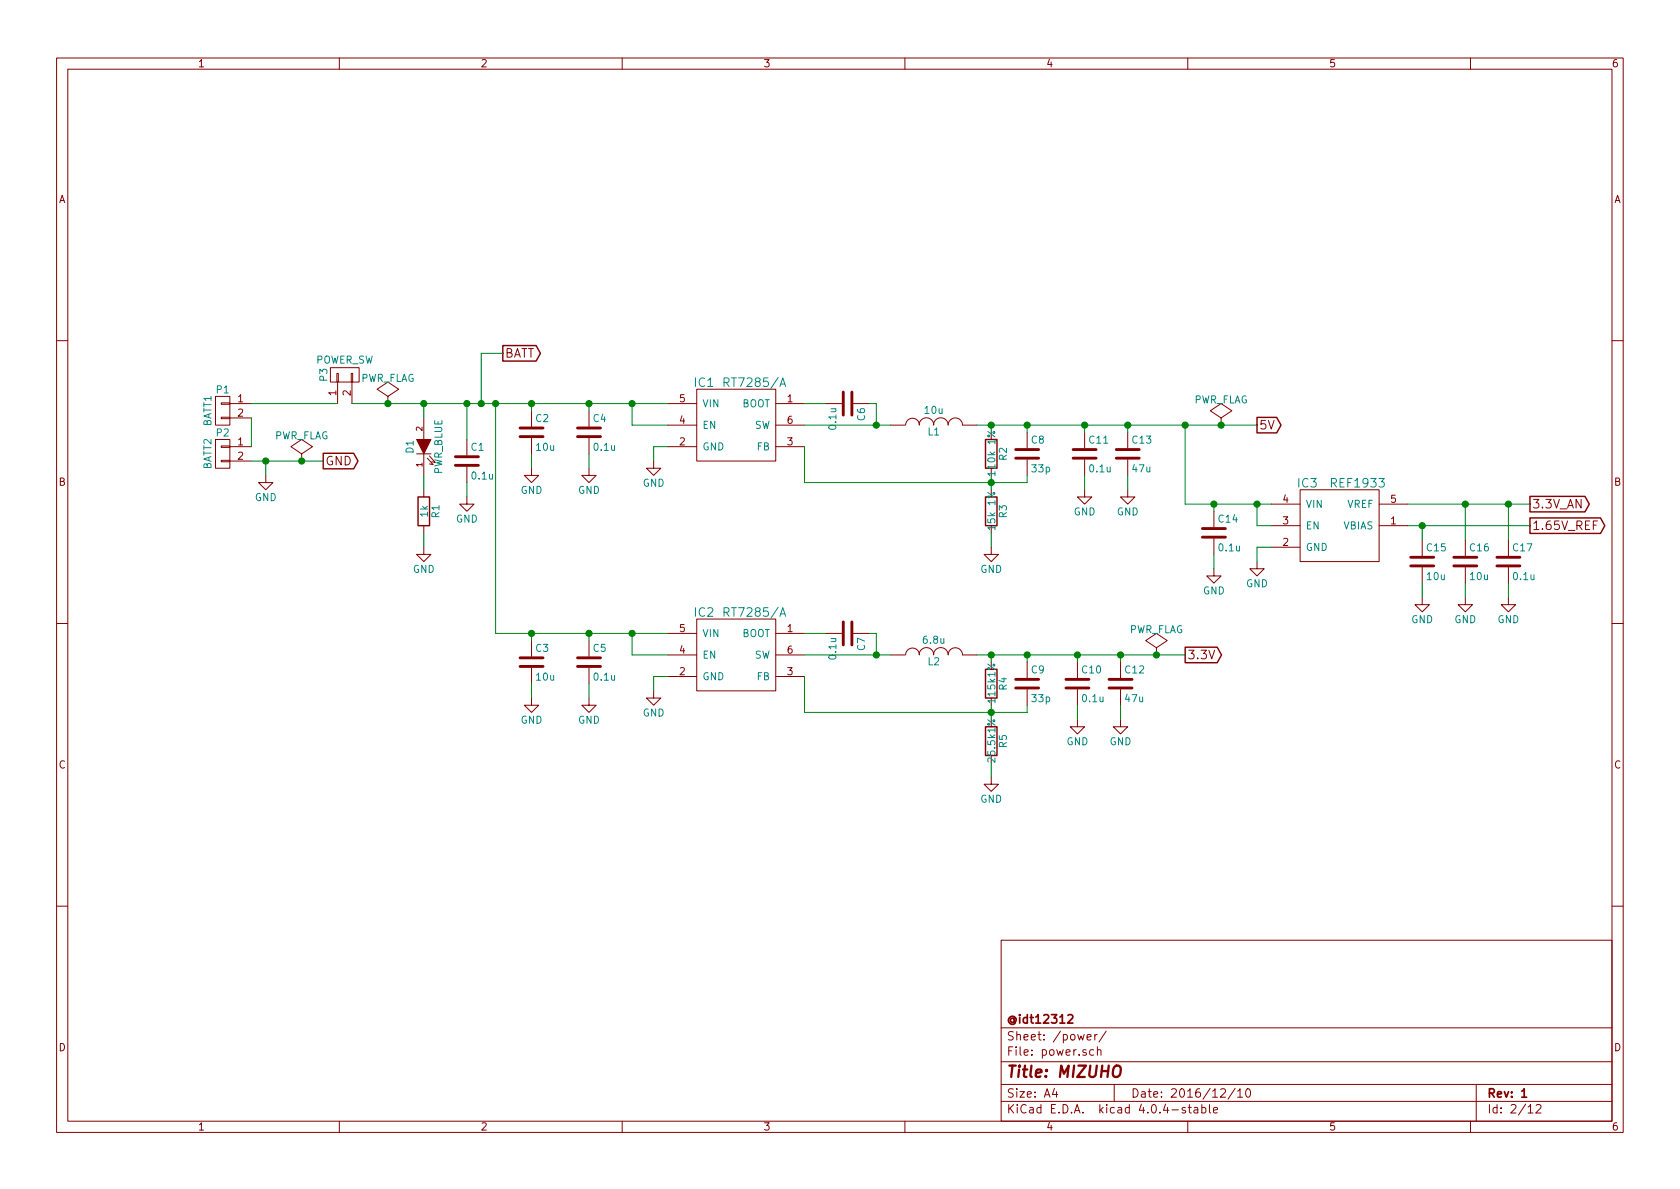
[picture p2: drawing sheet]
EESchema Schematic File Version 2
LIBS:74xgxx
LIBS:74xx
LIBS:ac-dc
LIBS:actel
LIBS:adc-dac
LIBS:Altera
LIBS:analog_devices
LIBS:analog_switches
LIBS:atmel
LIBS:audio
LIBS:battery_management
LIBS:bbd
LIBS:brooktre
LIBS:cmos_ieee
LIBS:cmos4000
LIBS:conn
LIBS:contrib
LIBS:cypress
LIBS:dc-dc
LIBS:device
LIBS:digital-audio
LIBS:diode
LIBS:display
LIBS:dsp
LIBS:elec-unifil
LIBS:ESD_Protection
LIBS:ftdi
LIBS:gennum
LIBS:graphic
LIBS:hc11
LIBS:intel
LIBS:interface
LIBS:ir
LIBS:Lattice
LIBS:linear
LIBS:logo
LIBS:maxim
LIBS:memory
LIBS:microchip_dspic33dsc
LIBS:microchip_pic10mcu
LIBS:microchip_pic12mcu
LIBS:microchip_pic16mcu
LIBS:microchip_pic18mcu
LIBS:microchip_pic32mcu
LIBS:microchip
LIBS:microcontrollers
LIBS:motor_drivers
LIBS:motorola
LIBS:msp430
LIBS:nordicsemi
LIBS:nxp_armmcu
LIBS:onsemi
LIBS:opto
LIBS:Oscillators
LIBS:philips
LIBS:Power_Management
LIBS:power
LIBS:powerint
LIBS:pspice
LIBS:references
LIBS:regul
LIBS:relays
LIBS:rfcom
LIBS:sensors
LIBS:silabs
LIBS:siliconi
LIBS:stm8
LIBS:stm32
LIBS:supertex
LIBS:switches
LIBS:texas
LIBS:transf
LIBS:transistors
LIBS:ttl_ieee
LIBS:valves
LIBS:video
LIBS:Worldsemi
LIBS:Xicor
LIBS:xilinx
LIBS:Zilog
LIBS:micromouse2016
LIBS:micromouse2016-cache
EELAYER 25 0
EELAYER END
$Descr A4 11693 8268
encoding utf-8
Sheet 2 12
Title "MIZUHO"
Date "2016/12/10"
Rev "1"
Comp "@idt12312"
Comment1 ""
Comment2 ""
Comment3 ""
Comment4 ""
$EndDescr
$Comp
L RT7285/A IC1
U 1 1
P 5100 2950
F 0 "IC1" H 4900 3250 60  0000 C CNN
F 1 "RT7285/A" H 5250 3250 60  0000 C CNN
F 2 "TO_SOT_Packages_SMD:SOT-23-6" H 5100 2950 60  0001 C CNN
F 3 "" H 5100 2950 60  0001 C CNN
	1    5100 2950
	1    0    0    -1  
$EndComp
$Comp
L C C6
U 1 1
P 5900 2800
F 0 "C6" H 5925 2900 50  0000 L CNN
F 1 "0.1u" H 5925 2700 50  0000 L CNN
F 2 "Capacitors_SMD:C_0603" H 5938 2650 50  0001 C CNN
F 3 "" H 5900 2800 50  0000 C CNN
	1    5900 2800
	0    1    1    0   
$EndComp
$Comp
L INDUCTOR L1
U 1 1
P 6500 2950
F 0 "L1" V 6450 2950 50  0000 C CNN
F 1 "10u" V 6600 2950 50  0000 C CNN
F 2 "Resistors_SMD:R_0805" H 6500 2950 50  0001 C CNN
F 3 "" H 6500 2950 50  0000 C CNN
	1    6500 2950
	0    -1   -1   0   
$EndComp
$Comp
L R R2
U 1 1
P 6900 3150
F 0 "R2" V 6980 3150 50  0000 C CNN
F 1 "110k 1%" V 6900 3150 50  0000 C CNN
F 2 "Resistors_SMD:R_0603" V 6830 3150 50  0001 C CNN
F 3 "" H 6900 3150 50  0000 C CNN
	1    6900 3150
	1    0    0    -1  
$EndComp
$Comp
L R R3
U 1 1
P 6900 3550
F 0 "R3" V 6980 3550 50  0000 C CNN
F 1 "15k 1%" V 6900 3550 50  0000 C CNN
F 2 "Resistors_SMD:R_0603" V 6830 3550 50  0001 C CNN
F 3 "" H 6900 3550 50  0000 C CNN
	1    6900 3550
	1    0    0    -1  
$EndComp
$Comp
L GND #PWR01
U 1 1
P 6900 3800
F 0 "#PWR01" H 6900 3550 50  0001 C CNN
F 1 "GND" H 6900 3650 50  0000 C CNN
F 2 "" H 6900 3800 50  0000 C CNN
F 3 "" H 6900 3800 50  0000 C CNN
	1    6900 3800
	1    0    0    -1  
$EndComp
$Comp
L C C8
U 1 1
P 7150 3150
F 0 "C8" H 7175 3250 50  0000 L CNN
F 1 "33p" H 7175 3050 50  0000 L CNN
F 2 "Capacitors_SMD:C_0603" H 7188 3000 50  0001 C CNN
F 3 "" H 7150 3150 50  0000 C CNN
	1    7150 3150
	1    0    0    -1  
$EndComp
$Comp
L GND #PWR02
U 1 1
P 4550 3200
F 0 "#PWR02" H 4550 2950 50  0001 C CNN
F 1 "GND" H 4550 3050 50  0000 C CNN
F 2 "" H 4550 3200 50  0000 C CNN
F 3 "" H 4550 3200 50  0000 C CNN
	1    4550 3200
	1    0    0    -1  
$EndComp
$Comp
L C C2
U 1 1
P 3700 3000
F 0 "C2" H 3725 3100 50  0000 L CNN
F 1 "10u" H 3725 2900 50  0000 L CNN
F 2 "Capacitors_SMD:C_0603" H 3738 2850 50  0001 C CNN
F 3 "" H 3700 3000 50  0000 C CNN
	1    3700 3000
	1    0    0    -1  
$EndComp
$Comp
L GND #PWR03
U 1 1
P 3700 3250
F 0 "#PWR03" H 3700 3000 50  0001 C CNN
F 1 "GND" H 3700 3100 50  0000 C CNN
F 2 "" H 3700 3250 50  0000 C CNN
F 3 "" H 3700 3250 50  0000 C CNN
	1    3700 3250
	1    0    0    -1  
$EndComp
$Comp
L C C11
U 1 1
P 7550 3150
F 0 "C11" H 7575 3250 50  0000 L CNN
F 1 "0.1u" H 7575 3050 50  0000 L CNN
F 2 "Capacitors_SMD:C_0603" H 7588 3000 50  0001 C CNN
F 3 "" H 7550 3150 50  0000 C CNN
	1    7550 3150
	1    0    0    -1  
$EndComp
$Comp
L GND #PWR04
U 1 1
P 7550 3400
F 0 "#PWR04" H 7550 3150 50  0001 C CNN
F 1 "GND" H 7550 3250 50  0000 C CNN
F 2 "" H 7550 3400 50  0000 C CNN
F 3 "" H 7550 3400 50  0000 C CNN
	1    7550 3400
	1    0    0    -1  
$EndComp
Text GLabel 8750 2950 2    60   Output ~ 0
5V
$Comp
L RT7285/A IC2
U 1 1
P 5100 4550
F 0 "IC2" H 4900 4850 60  0000 C CNN
F 1 "RT7285/A" H 5250 4850 60  0000 C CNN
F 2 "TO_SOT_Packages_SMD:SOT-23-6" H 5100 4550 60  0001 C CNN
F 3 "" H 5100 4550 60  0001 C CNN
	1    5100 4550
	1    0    0    -1  
$EndComp
$Comp
L C C7
U 1 1
P 5900 4400
F 0 "C7" H 5925 4500 50  0000 L CNN
F 1 "0.1u" H 5925 4300 50  0000 L CNN
F 2 "Capacitors_SMD:C_0603" H 5938 4250 50  0001 C CNN
F 3 "" H 5900 4400 50  0000 C CNN
	1    5900 4400
	0    1    1    0   
$EndComp
$Comp
L INDUCTOR L2
U 1 1
P 6500 4550
F 0 "L2" V 6450 4550 50  0000 C CNN
F 1 "6.8u" V 6600 4550 50  0000 C CNN
F 2 "Resistors_SMD:R_0805" H 6500 4550 50  0001 C CNN
F 3 "" H 6500 4550 50  0000 C CNN
	1    6500 4550
	0    -1   -1   0   
$EndComp
$Comp
L R R4
U 1 1
P 6900 4750
F 0 "R4" V 6980 4750 50  0000 C CNN
F 1 "115k1%" V 6900 4750 50  0000 C CNN
F 2 "Resistors_SMD:R_0603" V 6830 4750 50  0001 C CNN
F 3 "" H 6900 4750 50  0000 C CNN
	1    6900 4750
	1    0    0    -1  
$EndComp
$Comp
L R R5
U 1 1
P 6900 5150
F 0 "R5" V 6980 5150 50  0000 C CNN
F 1 "25.5k1%" V 6900 5150 50  0000 C CNN
F 2 "Resistors_SMD:R_0603" V 6830 5150 50  0001 C CNN
F 3 "" H 6900 5150 50  0000 C CNN
	1    6900 5150
	1    0    0    -1  
$EndComp
$Comp
L GND #PWR05
U 1 1
P 6900 5400
F 0 "#PWR05" H 6900 5150 50  0001 C CNN
F 1 "GND" H 6900 5250 50  0000 C CNN
F 2 "" H 6900 5400 50  0000 C CNN
F 3 "" H 6900 5400 50  0000 C CNN
	1    6900 5400
	1    0    0    -1  
$EndComp
$Comp
L C C9
U 1 1
P 7150 4750
F 0 "C9" H 7175 4850 50  0000 L CNN
F 1 "33p" H 7175 4650 50  0000 L CNN
F 2 "Capacitors_SMD:C_0603" H 7188 4600 50  0001 C CNN
F 3 "" H 7150 4750 50  0000 C CNN
	1    7150 4750
	1    0    0    -1  
$EndComp
$Comp
L GND #PWR06
U 1 1
P 4550 4800
F 0 "#PWR06" H 4550 4550 50  0001 C CNN
F 1 "GND" H 4550 4650 50  0000 C CNN
F 2 "" H 4550 4800 50  0000 C CNN
F 3 "" H 4550 4800 50  0000 C CNN
	1    4550 4800
	1    0    0    -1  
$EndComp
$Comp
L C C3
U 1 1
P 3700 4600
F 0 "C3" H 3725 4700 50  0000 L CNN
F 1 "10u" H 3725 4500 50  0000 L CNN
F 2 "Capacitors_SMD:C_0603" H 3738 4450 50  0001 C CNN
F 3 "" H 3700 4600 50  0000 C CNN
	1    3700 4600
	1    0    0    -1  
$EndComp
$Comp
L GND #PWR07
U 1 1
P 3700 4850
F 0 "#PWR07" H 3700 4600 50  0001 C CNN
F 1 "GND" H 3700 4700 50  0000 C CNN
F 2 "" H 3700 4850 50  0000 C CNN
F 3 "" H 3700 4850 50  0000 C CNN
	1    3700 4850
	1    0    0    -1  
$EndComp
$Comp
L C C10
U 1 1
P 7500 4750
F 0 "C10" H 7525 4850 50  0000 L CNN
F 1 "0.1u" H 7525 4650 50  0000 L CNN
F 2 "Capacitors_SMD:C_0603" H 7538 4600 50  0001 C CNN
F 3 "" H 7500 4750 50  0000 C CNN
	1    7500 4750
	1    0    0    -1  
$EndComp
$Comp
L GND #PWR08
U 1 1
P 7500 5000
F 0 "#PWR08" H 7500 4750 50  0001 C CNN
F 1 "GND" H 7500 4850 50  0000 C CNN
F 2 "" H 7500 5000 50  0000 C CNN
F 3 "" H 7500 5000 50  0000 C CNN
	1    7500 5000
	1    0    0    -1  
$EndComp
Text GLabel 8250 4550 2    60   Output ~ 0
3.3V
$Comp
L CONN_01X02 P1
U 1 1
P 1550 2850
F 0 "P1" H 1550 3000 50  0000 C CNN
F 1 "BATT1" V 1650 2850 50  0000 C CNN
F 2 "Connectors_JST:JST_PH_B2B-PH-K_02x2.00mm_Straight" H 1550 2850 50  0001 C CNN
F 3 "" H 1550 2850 50  0000 C CNN
	1    1550 2850
	-1   0    0    -1  
$EndComp
$Comp
L GND #PWR09
U 1 1
P 1850 3300
F 0 "#PWR09" H 1850 3050 50  0001 C CNN
F 1 "GND" H 1850 3150 50  0000 C CNN
F 2 "" H 1850 3300 50  0000 C CNN
F 3 "" H 1850 3300 50  0000 C CNN
	1    1850 3300
	1    0    0    -1  
$EndComp
$Comp
L C C13
U 1 1
P 7850 3150
F 0 "C13" H 7875 3250 50  0000 L CNN
F 1 "47u" H 7875 3050 50  0000 L CNN
F 2 "Capacitors_SMD:C_1206" H 7888 3000 50  0001 C CNN
F 3 "" H 7850 3150 50  0000 C CNN
	1    7850 3150
	1    0    0    -1  
$EndComp
$Comp
L GND #PWR010
U 1 1
P 7850 3400
F 0 "#PWR010" H 7850 3150 50  0001 C CNN
F 1 "GND" H 7850 3250 50  0000 C CNN
F 2 "" H 7850 3400 50  0000 C CNN
F 3 "" H 7850 3400 50  0000 C CNN
	1    7850 3400
	1    0    0    -1  
$EndComp
$Comp
L C C12
U 1 1
P 7800 4750
F 0 "C12" H 7825 4850 50  0000 L CNN
F 1 "47u" H 7825 4650 50  0000 L CNN
F 2 "Capacitors_SMD:C_1206" H 7838 4600 50  0001 C CNN
F 3 "" H 7800 4750 50  0000 C CNN
	1    7800 4750
	1    0    0    -1  
$EndComp
$Comp
L GND #PWR011
U 1 1
P 7800 5000
F 0 "#PWR011" H 7800 4750 50  0001 C CNN
F 1 "GND" H 7800 4850 50  0000 C CNN
F 2 "" H 7800 5000 50  0000 C CNN
F 3 "" H 7800 5000 50  0000 C CNN
	1    7800 5000
	1    0    0    -1  
$EndComp
Text GLabel 3500 2450 2    60   Output ~ 0
BATT
Text GLabel 2250 3200 2    60   Output ~ 0
GND
$Comp
L REF1933 IC3
U 1 1
P 9300 3650
F 0 "IC3" H 9100 3950 60  0000 C CNN
F 1 "REF1933" H 9450 3950 60  0000 C CNN
F 2 "TO_SOT_Packages_SMD:SOT-23-5" H 9300 3650 60  0001 C CNN
F 3 "" H 9300 3650 60  0001 C CNN
	1    9300 3650
	1    0    0    -1  
$EndComp
$Comp
L GND #PWR012
U 1 1
P 8750 3900
F 0 "#PWR012" H 8750 3650 50  0001 C CNN
F 1 "GND" H 8750 3750 50  0000 C CNN
F 2 "" H 8750 3900 50  0000 C CNN
F 3 "" H 8750 3900 50  0000 C CNN
	1    8750 3900
	1    0    0    -1  
$EndComp
Text GLabel 10650 3500 2    60   Output ~ 0
3.3V_AN
Text GLabel 10650 3650 2    60   Output ~ 0
1.65V_REF
$Comp
L CONN_01X02 P2
U 1 1
P 1550 3150
F 0 "P2" H 1550 3300 50  0000 C CNN
F 1 "BATT2" V 1650 3150 50  0000 C CNN
F 2 "Connectors_JST:JST_PH_B2B-PH-K_02x2.00mm_Straight" H 1550 3150 50  0001 C CNN
F 3 "" H 1550 3150 50  0000 C CNN
	1    1550 3150
	-1   0    0    -1  
$EndComp
Wire Wire Line
	5750 2800 5600 2800
Wire Wire Line
	6050 2800 6100 2800
Wire Wire Line
	6100 2800 6100 2950
Wire Wire Line
	5600 2950 6200 2950
Connection ~ 6100 2950
Wire Wire Line
	6900 3800 6900 3700
Wire Wire Line
	6800 2950 8750 2950
Wire Wire Line
	6900 2950 6900 3000
Wire Wire Line
	6900 3300 6900 3400
Wire Wire Line
	7150 3350 7150 3300
Wire Wire Line
	5600 3350 7150 3350
Connection ~ 6900 3350
Connection ~ 6900 2950
Wire Wire Line
	7150 3000 7150 2950
Connection ~ 7150 2950
Wire Wire Line
	5600 3350 5600 3100
Wire Wire Line
	4650 3100 4550 3100
Wire Wire Line
	4550 3100 4550 3200
Wire Wire Line
	4400 2950 4650 2950
Wire Wire Line
	2450 2800 4650 2800
Wire Wire Line
	3700 2850 3700 2800
Connection ~ 3700 2800
Wire Wire Line
	4400 2950 4400 2800
Connection ~ 4400 2800
Wire Wire Line
	3700 3250 3700 3150
Wire Wire Line
	7550 2950 7550 3000
Wire Wire Line
	7550 3400 7550 3300
Connection ~ 7550 2950
Wire Wire Line
	5750 4400 5600 4400
Wire Wire Line
	6050 4400 6100 4400
Wire Wire Line
	6100 4400 6100 4550
Wire Wire Line
	5600 4550 6200 4550
Connection ~ 6100 4550
Wire Wire Line
	6900 5400 6900 5300
Wire Wire Line
	6800 4550 8250 4550
Wire Wire Line
	6900 4550 6900 4600
Wire Wire Line
	6900 4900 6900 5000
Wire Wire Line
	7150 4950 7150 4900
Wire Wire Line
	5600 4950 7150 4950
Connection ~ 6900 4950
Connection ~ 6900 4550
Wire Wire Line
	7150 4600 7150 4550
Connection ~ 7150 4550
Wire Wire Line
	5600 4950 5600 4700
Wire Wire Line
	4650 4700 4550 4700
Wire Wire Line
	4550 4700 4550 4800
Wire Wire Line
	4400 4550 4650 4550
Wire Wire Line
	3450 4400 4650 4400
Wire Wire Line
	3700 4450 3700 4400
Connection ~ 3700 4400
Wire Wire Line
	4400 4550 4400 4400
Connection ~ 4400 4400
Wire Wire Line
	3700 4850 3700 4750
Wire Wire Line
	7500 4550 7500 4600
Wire Wire Line
	7500 5000 7500 4900
Connection ~ 7500 4550
Wire Wire Line
	3450 4400 3450 2800
Connection ~ 3450 2800
Wire Wire Line
	1750 3200 2250 3200
Wire Wire Line
	1850 3200 1850 3300
Wire Wire Line
	7850 3400 7850 3300
Wire Wire Line
	7800 5000 7800 4900
Wire Wire Line
	7800 4600 7800 4550
Connection ~ 7800 4550
Wire Wire Line
	7850 3000 7850 2950
Connection ~ 7850 2950
Wire Wire Line
	3500 2450 3350 2450
Wire Wire Line
	3350 2450 3350 2800
Connection ~ 3350 2800
Connection ~ 1850 3200
Wire Wire Line
	8850 3800 8750 3800
Wire Wire Line
	8750 3800 8750 3900
Wire Wire Line
	8250 3500 8850 3500
Wire Wire Line
	8250 3500 8250 2950
Connection ~ 8250 2950
Wire Wire Line
	8750 3650 8850 3650
Wire Wire Line
	8750 3650 8750 3500
Connection ~ 8750 3500
Wire Wire Line
	9800 3650 10650 3650
Wire Wire Line
	9800 3500 10650 3500
Wire Wire Line
	1750 2900 1750 3100
$Comp
L CONN_01X02 P3
U 1 1
P 2400 2600
F 0 "P3" H 2400 2750 50  0000 C CNN
F 1 "POWER_SW" V 2500 2600 50  0000 C CNN
F 2 "Pin_Headers:Pin_Header_Straight_1x02" H 2400 2600 50  0001 C CNN
F 3 "" H 2400 2600 50  0000 C CNN
	1    2400 2600
	0    -1   -1   0   
$EndComp
Wire Wire Line
	2350 2800 1750 2800
$Comp
L PWR_FLAG #FLG013
U 1 1
P 2700 2800
F 0 "#FLG013" H 2700 2895 50  0001 C CNN
F 1 "PWR_FLAG" H 2700 2980 50  0000 C CNN
F 2 "" H 2700 2800 50  0000 C CNN
F 3 "" H 2700 2800 50  0000 C CNN
	1    2700 2800
	1    0    0    -1  
$EndComp
$Comp
L PWR_FLAG #FLG014
U 1 1
P 2100 3200
F 0 "#FLG014" H 2100 3295 50  0001 C CNN
F 1 "PWR_FLAG" H 2100 3380 50  0000 C CNN
F 2 "" H 2100 3200 50  0000 C CNN
F 3 "" H 2100 3200 50  0000 C CNN
	1    2100 3200
	1    0    0    -1  
$EndComp
Connection ~ 2700 2800
Connection ~ 2100 3200
$Comp
L PWR_FLAG #FLG015
U 1 1
P 8050 4550
F 0 "#FLG015" H 8050 4645 50  0001 C CNN
F 1 "PWR_FLAG" H 8050 4730 50  0000 C CNN
F 2 "" H 8050 4550 50  0000 C CNN
F 3 "" H 8050 4550 50  0000 C CNN
	1    8050 4550
	1    0    0    -1  
$EndComp
$Comp
L PWR_FLAG #FLG016
U 1 1
P 8500 2950
F 0 "#FLG016" H 8500 3045 50  0001 C CNN
F 1 "PWR_FLAG" H 8500 3130 50  0000 C CNN
F 2 "" H 8500 2950 50  0000 C CNN
F 3 "" H 8500 2950 50  0000 C CNN
	1    8500 2950
	1    0    0    -1  
$EndComp
Connection ~ 8050 4550
Connection ~ 8500 2950
$Comp
L R R1
U 1 1
P 2950 3550
F 0 "R1" V 3030 3550 50  0000 C CNN
F 1 "1k" V 2950 3550 50  0000 C CNN
F 2 "Resistors_SMD:R_0603" V 2880 3550 50  0001 C CNN
F 3 "" H 2950 3550 50  0000 C CNN
	1    2950 3550
	1    0    0    -1  
$EndComp
$Comp
L LED D1
U 1 1
P 2950 3100
F 0 "D1" H 2950 3200 50  0000 C CNN
F 1 "PWR_BLUE" H 2950 3000 50  0000 C CNN
F 2 "LEDs:LED_0805" H 2950 3100 50  0001 C CNN
F 3 "" H 2950 3100 50  0000 C CNN
	1    2950 3100
	0    -1   -1   0   
$EndComp
$Comp
L GND #PWR017
U 1 1
P 2950 3800
F 0 "#PWR017" H 2950 3550 50  0001 C CNN
F 1 "GND" H 2950 3650 50  0000 C CNN
F 2 "" H 2950 3800 50  0000 C CNN
F 3 "" H 2950 3800 50  0000 C CNN
	1    2950 3800
	1    0    0    -1  
$EndComp
Wire Wire Line
	2950 3800 2950 3700
Wire Wire Line
	2950 3400 2950 3300
Wire Wire Line
	2950 2900 2950 2800
Connection ~ 2950 2800
$Comp
L C C4
U 1 1
P 4100 3000
F 0 "C4" H 4125 3100 50  0000 L CNN
F 1 "0.1u" H 4125 2900 50  0000 L CNN
F 2 "Capacitors_SMD:C_0603" H 4138 2850 50  0001 C CNN
F 3 "" H 4100 3000 50  0000 C CNN
	1    4100 3000
	1    0    0    -1  
$EndComp
$Comp
L GND #PWR018
U 1 1
P 4100 3250
F 0 "#PWR018" H 4100 3000 50  0001 C CNN
F 1 "GND" H 4100 3100 50  0000 C CNN
F 2 "" H 4100 3250 50  0000 C CNN
F 3 "" H 4100 3250 50  0000 C CNN
	1    4100 3250
	1    0    0    -1  
$EndComp
Wire Wire Line
	4100 2800 4100 2850
Wire Wire Line
	4100 3250 4100 3150
$Comp
L C C5
U 1 1
P 4100 4600
F 0 "C5" H 4125 4700 50  0000 L CNN
F 1 "0.1u" H 4125 4500 50  0000 L CNN
F 2 "Capacitors_SMD:C_0603" H 4138 4450 50  0001 C CNN
F 3 "" H 4100 4600 50  0000 C CNN
	1    4100 4600
	1    0    0    -1  
$EndComp
$Comp
L GND #PWR019
U 1 1
P 4100 4850
F 0 "#PWR019" H 4100 4600 50  0001 C CNN
F 1 "GND" H 4100 4700 50  0000 C CNN
F 2 "" H 4100 4850 50  0000 C CNN
F 3 "" H 4100 4850 50  0000 C CNN
	1    4100 4850
	1    0    0    -1  
$EndComp
Wire Wire Line
	4100 4400 4100 4450
Wire Wire Line
	4100 4850 4100 4750
Connection ~ 4100 2800
Connection ~ 4100 4400
$Comp
L C C14
U 1 1
P 8450 3700
F 0 "C14" H 8475 3800 50  0000 L CNN
F 1 "0.1u" H 8475 3600 50  0000 L CNN
F 2 "Capacitors_SMD:C_0603" H 8488 3550 50  0001 C CNN
F 3 "" H 8450 3700 50  0000 C CNN
	1    8450 3700
	1    0    0    -1  
$EndComp
$Comp
L GND #PWR020
U 1 1
P 8450 3950
F 0 "#PWR020" H 8450 3700 50  0001 C CNN
F 1 "GND" H 8450 3800 50  0000 C CNN
F 2 "" H 8450 3950 50  0000 C CNN
F 3 "" H 8450 3950 50  0000 C CNN
	1    8450 3950
	1    0    0    -1  
$EndComp
Wire Wire Line
	8450 3500 8450 3550
Wire Wire Line
	8450 3950 8450 3850
$Comp
L C C15
U 1 1
P 9900 3900
F 0 "C15" H 9925 4000 50  0000 L CNN
F 1 "10u" H 9925 3800 50  0000 L CNN
F 2 "Capacitors_SMD:C_0603" H 9938 3750 50  0001 C CNN
F 3 "" H 9900 3900 50  0000 C CNN
	1    9900 3900
	1    0    0    -1  
$EndComp
$Comp
L GND #PWR021
U 1 1
P 9900 4150
F 0 "#PWR021" H 9900 3900 50  0001 C CNN
F 1 "GND" H 9900 4000 50  0000 C CNN
F 2 "" H 9900 4150 50  0000 C CNN
F 3 "" H 9900 4150 50  0000 C CNN
	1    9900 4150
	1    0    0    -1  
$EndComp
Wire Wire Line
	9900 3650 9900 3750
Wire Wire Line
	9900 4150 9900 4050
$Comp
L C C16
U 1 1
P 10200 3900
F 0 "C16" H 10225 4000 50  0000 L CNN
F 1 "10u" H 10225 3800 50  0000 L CNN
F 2 "Capacitors_SMD:C_0603" H 10238 3750 50  0001 C CNN
F 3 "" H 10200 3900 50  0000 C CNN
	1    10200 3900
	1    0    0    -1  
$EndComp
$Comp
L GND #PWR022
U 1 1
P 10200 4150
F 0 "#PWR022" H 10200 3900 50  0001 C CNN
F 1 "GND" H 10200 4000 50  0000 C CNN
F 2 "" H 10200 4150 50  0000 C CNN
F 3 "" H 10200 4150 50  0000 C CNN
	1    10200 4150
	1    0    0    -1  
$EndComp
Wire Wire Line
	10200 3500 10200 3750
Wire Wire Line
	10200 4150 10200 4050
Connection ~ 9900 3650
Connection ~ 10200 3500
Connection ~ 8450 3500
$Comp
L C C17
U 1 1
P 10500 3900
F 0 "C17" H 10525 4000 50  0000 L CNN
F 1 "0.1u" H 10525 3800 50  0000 L CNN
F 2 "Capacitors_SMD:C_0603" H 10538 3750 50  0001 C CNN
F 3 "" H 10500 3900 50  0000 C CNN
	1    10500 3900
	1    0    0    -1  
$EndComp
$Comp
L GND #PWR023
U 1 1
P 10500 4150
F 0 "#PWR023" H 10500 3900 50  0001 C CNN
F 1 "GND" H 10500 4000 50  0000 C CNN
F 2 "" H 10500 4150 50  0000 C CNN
F 3 "" H 10500 4150 50  0000 C CNN
	1    10500 4150
	1    0    0    -1  
$EndComp
Wire Wire Line
	10500 3500 10500 3750
Wire Wire Line
	10500 4150 10500 4050
Connection ~ 10500 3500
$Comp
L C C1
U 1 1
P 3250 3200
F 0 "C1" H 3275 3300 50  0000 L CNN
F 1 "0.1u" H 3275 3100 50  0000 L CNN
F 2 "Capacitors_SMD:C_0603" H 3288 3050 50  0001 C CNN
F 3 "" H 3250 3200 50  0000 C CNN
	1    3250 3200
	1    0    0    -1  
$EndComp
$Comp
L GND #PWR024
U 1 1
P 3250 3450
F 0 "#PWR024" H 3250 3200 50  0001 C CNN
F 1 "GND" H 3250 3300 50  0000 C CNN
F 2 "" H 3250 3450 50  0000 C CNN
F 3 "" H 3250 3450 50  0000 C CNN
	1    3250 3450
	1    0    0    -1  
$EndComp
Wire Wire Line
	3250 2800 3250 3050
Wire Wire Line
	3250 3450 3250 3350
Connection ~ 3250 2800
$EndSCHEMATC
